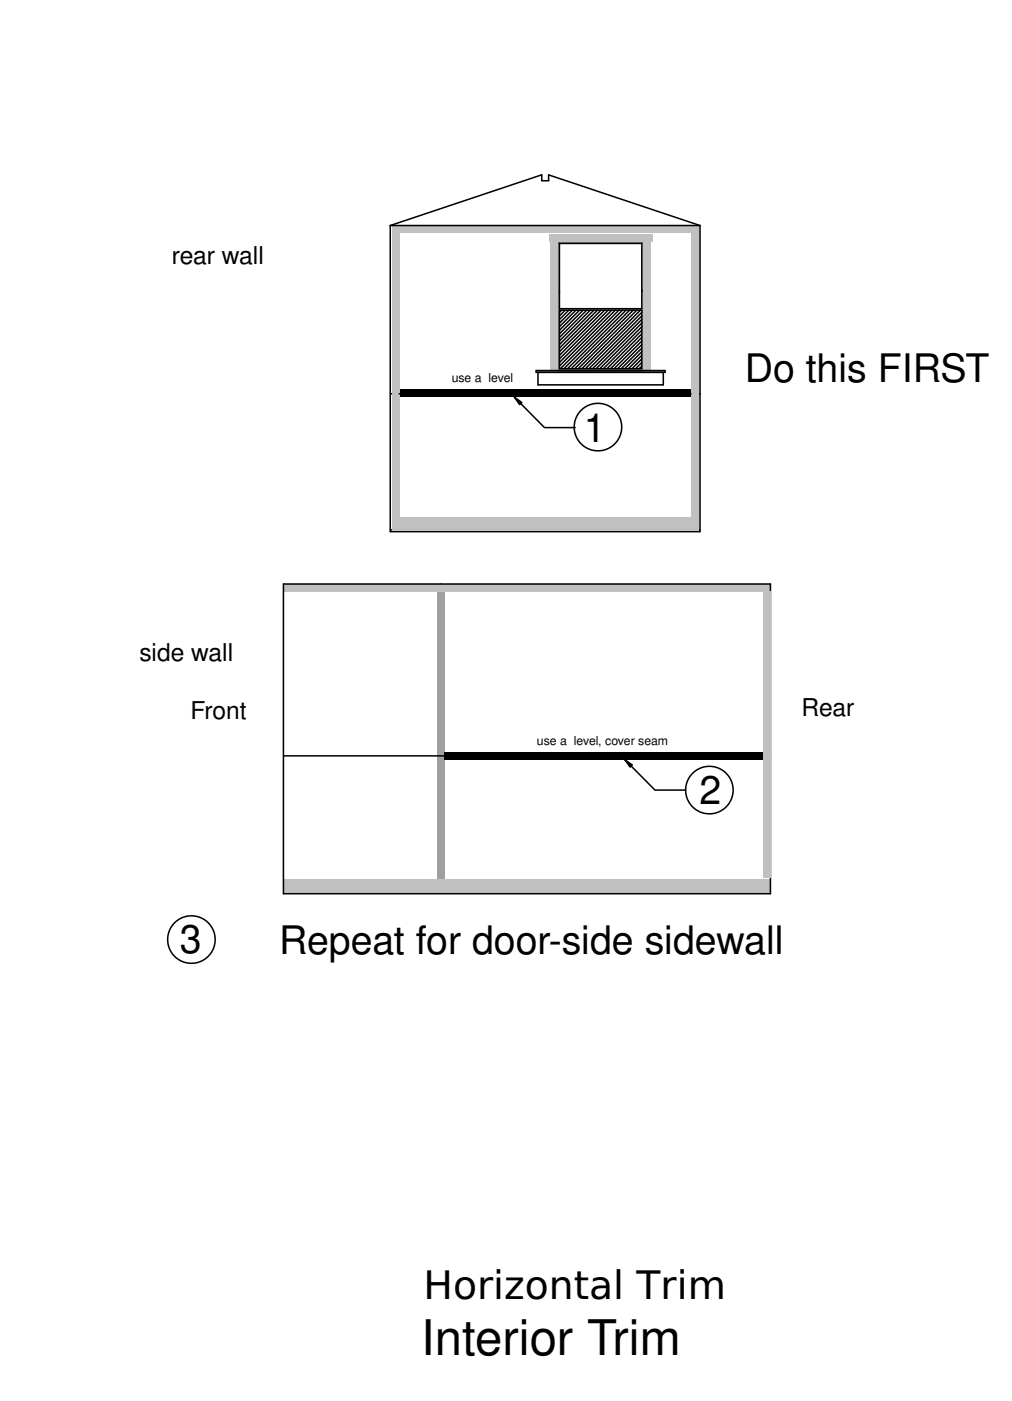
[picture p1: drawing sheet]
<svg xmlns="http://www.w3.org/2000/svg" width="165mm" height="229mm" viewBox="0 0 165 229" stroke-linecap="round" stroke-linejoin="round" font-family="sans-serif">
<path d="M71.9 95.3v50.2" fill="none" stroke="#000" stroke-width=".25"/>
<path d="M71.4 96.5h1.1v46.7h-1.1z" fill-rule="evenodd" fill="#c0c0c0"/>
<path d="M71.4 96.5h1.1v47h-1.1z" fill-rule="evenodd" fill="#a0a0a0"/>
<path d="M63.7 36.8v49.9h50.5v-49.9M104.7 39.7h-13.4v10.7h13.4M91.3 47.6h.1M91.3 50.6h13.4M91.3 60.2h13.4" fill="none" stroke="#000" stroke-width=".25"/>
<g fill="#c0c0c0">
<path d="M70.8 95.3h54.9v1.2h-54.9z" fill-rule="evenodd"/>
<path d="M46.2 95.3h24.6v1.2h-24.6z" fill-rule="evenodd"/>
<path d="M46.2 143.5h79.5v2.3h-79.5z" fill-rule="evenodd"/>
</g>
<g fill="none" stroke="#000" stroke-width=".25">
<path d="M63.7 36.8l24.7-8.3v1h1.1v-1l24.7 8.3M91 39.4h14v21.1h-14zM104.7 39.7v10.7M91.3 50.6v9.6M91.6 50.6l-.3 .4M92.2 50.6l-.9 .9M92.8 50.6l-1.5 1.5M93.4 50.6l-2.1 2.1M94 50.6l-2.7 2.7M94.5 50.6l-3.2 3.3M95.1 50.6l-3.8 3.9M95.7 50.6l-4.4 4.5"/>
<path d="M96.3 50.6l-5 5M96.9 50.6l-5.6 5.6M97.5 50.6l-6.2 6.2M98.1 50.6l-6.8 6.8M98.6 50.6l-7.3 7.4M99.2 50.6l-7.9 8M99.8 50.6l-8.5 8.5M100.4 50.6l-9.1 9.1M101 50.6l-9.6 9.6M101.6 50.6l-9.6 9.6M102.1 50.6l-9.5 9.6M102.7 50.6l-9.5 9.6"/>
<path d="M103.3 50.6l-9.5 9.6M103.9 50.6l-9.6 9.6M104.5 50.6l-9.6 9.6M104.7 47.4h.1M104.7 59.7l-.4 .5M104.7 59.1l-1 1.1M104.7 58.6l-1.6 1.6M104.7 58l-2.2 2.2M104.7 57.4l-2.8 2.8M104.7 56.8l-3.4 3.4M104.7 56.2l-3.9 4M104.7 55.6l-4.5 4.6"/>
<path d="M104.7 55.1l-5.1 5.1M104.7 54.5l-5.7 5.7M104.7 53.9l-6.3 6.3M104.7 53.3l-6.9 6.9M104.7 52.7l-7.4 7.5M104.7 52.1l-8 8.1M104.7 51.5l-8.6 8.7M104.7 51l-9.2 9.2M104.7 50.6v9.6M63.7 64.3h50.5M63.7 86.5h50.5"/>
</g>
<g fill="#c0c0c0">
<path d="M64 36.8h49.9v1.2h-49.9z" fill-rule="evenodd"/>
<path d="M64 84.4h49.9v2.2h-49.9z" fill-rule="evenodd"/>
</g>
<path d="M65.3 63.6h47.6v1.2h-47.6z" fill-rule="evenodd" fill="#000"/>
<g fill="#c0c0c0">
<path d="M105 39.4h1.2v21.1h-1.2z" fill-rule="evenodd"/>
<path d="M89.8 39.4h1.2v21.1h-1.2z" fill-rule="evenodd"/>
</g>
<path d="M87.5 60.5h21v.3h-21zM87.8 60.8v2h20.4v-2" fill="none" stroke="#000" stroke-width=".25"/>
<path d="M89.5 38.3h17v1.1h-17z" fill-rule="evenodd" fill="#c0c0c0"/>
<g fill="none" stroke="#000" stroke-width=".25">
<path d="M63.7 36.8h50.5M46.2 95.3h79.5v50.5h-79.5zM46.2 123.3h79.5"/>
<circle cx="97.6" cy="69.7" r="3.9"/>
<circle cx="115.7" cy="128.9" r="3.9"/>
<circle cx="31.2" cy="153.3" r="3.9"/>
</g>
<g fill="#c0c0c0">
<path d="M64 38h1.1v46.4h-1.1z" fill-rule="evenodd"/>
<path d="M112.7 38h1.2v46.4h-1.2z" fill-rule="evenodd"/>
<path d="M124.5 96.5h1.2v46.7h-1.2z" fill-rule="evenodd"/>
</g>
<g fill="#000">
<path d="M83.9 64.8l1.2 .9-.3 .3zM101.9 124l1.2 .8-.3 .4z"/>
<path d="M72.5 122.8h52v1.1h-52z" fill-rule="evenodd"/>
</g>
<path d="M65.1 64.3h47.6M83.9 64.8l4.9 5h5M101.9 124l4.9 4.9h5.1" fill="none" stroke="#000" stroke-width=".25"/>
<path d="M83.9 64.8l1.2 .9-.3 .3zM101.9 124l1.2 .8-.3 .4z" fill="#000" stroke="#000" stroke-width=".25"/>
<text font-size="8" x="68.7" y="221.1">Interior Trim</text>
<g font-size="6.4">
<text x="121.5" y="62.3">Do this FIRST</text>
<text x="95.2" y="72.1">1</text>
<text x="114.1" y="131.2">2</text>
<text x="29.4" y="155.5">3</text>
<text x="45.5" y="155.7">Repeat for door-side sidewall</text>
<text x="69.1" y="212">Horizontal Trim</text>
</g>
<g font-size="4">
<text x="28" y="43.1">rear wall</text>
<text x="22.7" y="107.9">side wall</text>
<text x="31.1" y="117.3">Front</text>
<text x="130.8" y="116.7">Rear</text>
</g>
<g font-size="2">
<text x="73.7" y="62.4">use a level</text>
<text x="87.6" y="121.5">use a level, cover seam</text>
</g>
</svg>
